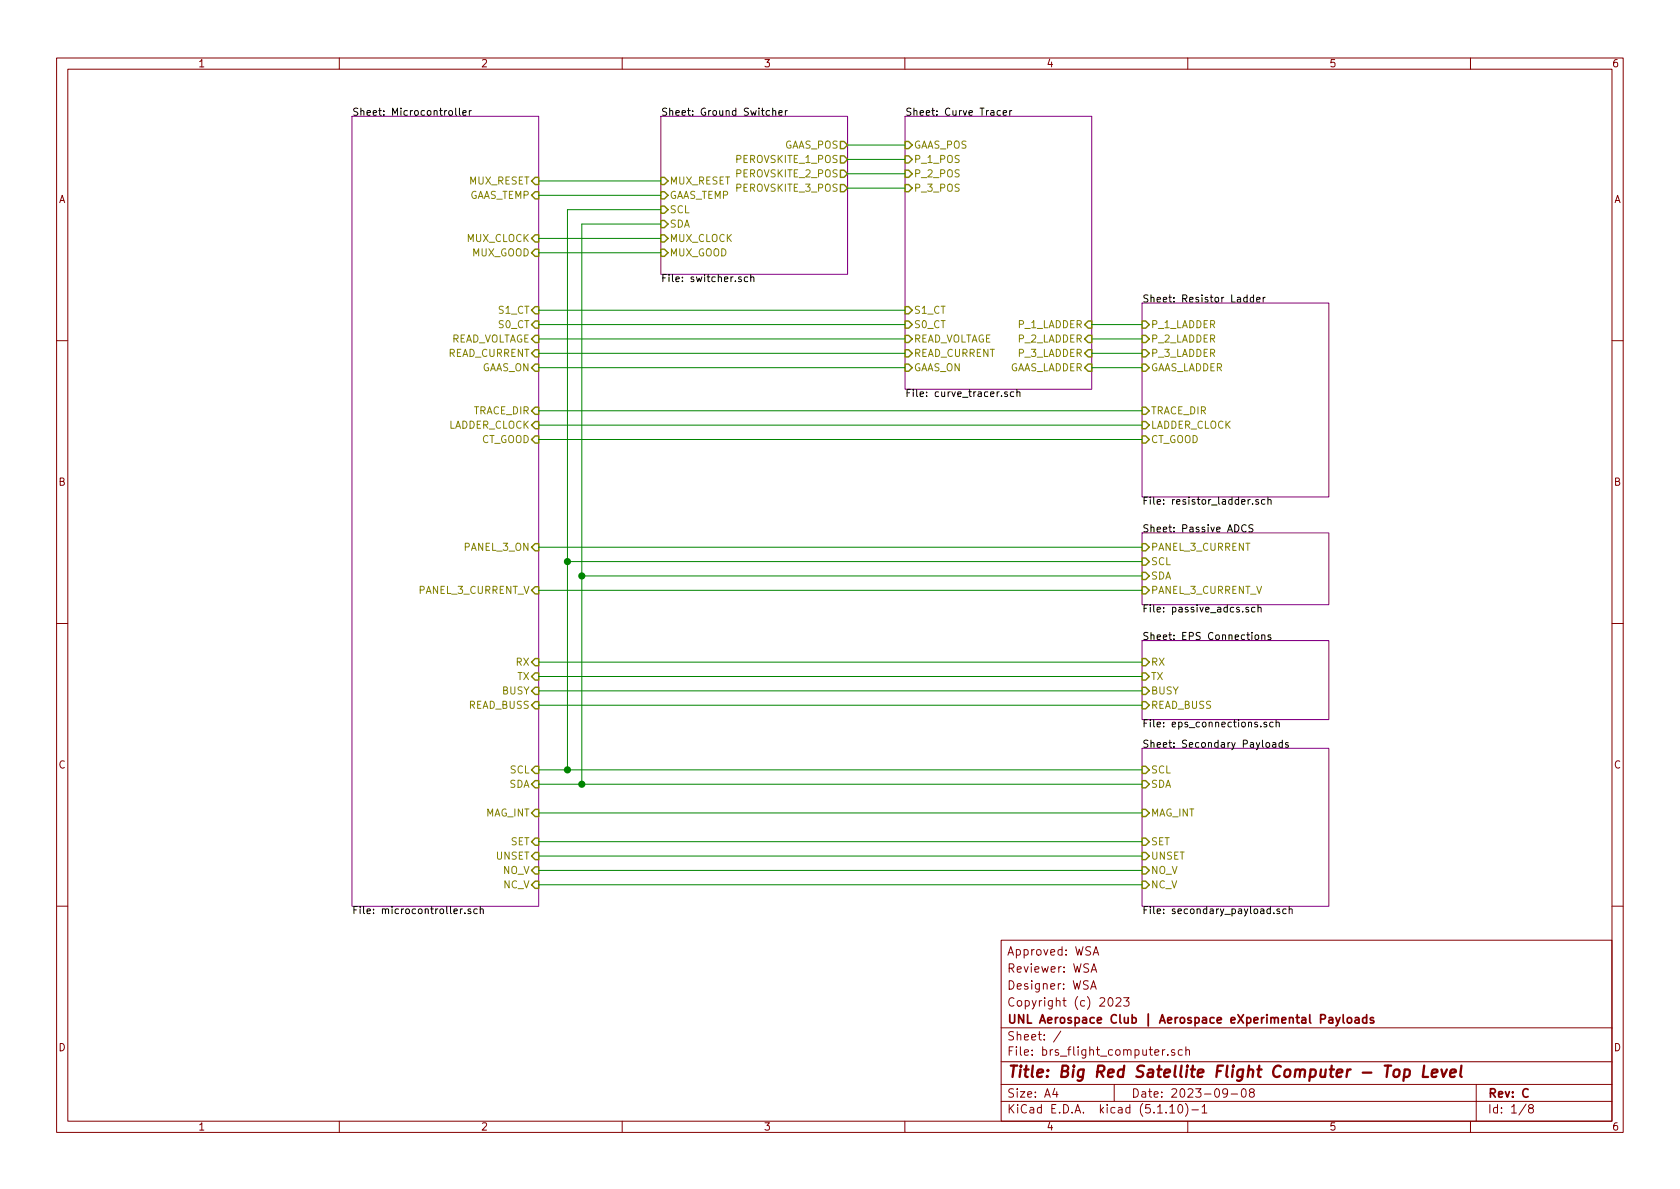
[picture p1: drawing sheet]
EESchema Schematic File Version 4
EELAYER 30 0
EELAYER END
$Descr A4 11693 8268
encoding utf-8
Sheet 1 8
Title "Big Red Satellite Flight Computer - Top Level"
Date "2023-09-08"
Rev "C"
Comp "UNL Aerospace Club | Aerospace eXperimental Payloads"
Comment1 "Copyright (c) 2023"
Comment2 "Designer: WSA"
Comment3 "Reviewer: WSA"
Comment4 "Approved: WSA"
$EndDescr
$Sheet
S 6300 800  1300 1900
U 64D8220D
F0 "Curve Tracer" 50
F1 "curve_tracer.sch" 50
F2 "GAAS_POS" I L 6300 1000 50 
F3 "GAAS_LADDER" I R 7600 2550 50 
F4 "GAAS_ON" I L 6300 2550 50 
F5 "P_1_POS" I L 6300 1100 50 
F6 "P_1_LADDER" I R 7600 2250 50 
F7 "P_2_POS" I L 6300 1200 50 
F8 "P_2_LADDER" I R 7600 2350 50 
F9 "P_3_POS" I L 6300 1300 50 
F10 "P_3_LADDER" I R 7600 2450 50 
F11 "READ_CURRENT" I L 6300 2450 50 
F12 "READ_VOLTAGE" I L 6300 2350 50 
F13 "S0_CT" I L 6300 2250 50 
F14 "S1_CT" I L 6300 2150 50 
$EndSheet
$Sheet
S 7950 3700 1300 500 
U 64D823E8
F0 "Passive ADCS" 50
F1 "passive_adcs.sch" 50
F2 "PANEL_3_CURRENT" I L 7950 3800 50 
F3 "SCL" I L 7950 3900 50 
F4 "SDA" I L 7950 4000 50 
F5 "PANEL_3_CURRENT_V" I L 7950 4100 50 
$EndSheet
$Sheet
S 7950 2100 1300 1350
U 64D82674
F0 "Resistor Ladder" 50
F1 "resistor_ladder.sch" 50
F2 "P_2_LADDER" I L 7950 2350 50 
F3 "P_3_LADDER" I L 7950 2450 50 
F4 "P_1_LADDER" I L 7950 2250 50 
F5 "GAAS_LADDER" I L 7950 2550 50 
F6 "LADDER_CLOCK" I L 7950 2950 50 
F7 "TRACE_DIR" I L 7950 2850 50 
F8 "CT_GOOD" I L 7950 3050 50 
$EndSheet
$Sheet
S 4600 800  1300 1100
U 64D827F9
F0 "Ground Switcher" 50
F1 "switcher.sch" 50
F2 "MUX_CLOCK" I L 4600 1650 50 
F3 "MUX_GOOD" I L 4600 1750 50 
F4 "PEROVSKITE_1_POS" O R 5900 1100 50 
F5 "PEROVSKITE_2_POS" O R 5900 1200 50 
F6 "PEROVSKITE_3_POS" O R 5900 1300 50 
F7 "GAAS_POS" O R 5900 1000 50 
F8 "SDA" I L 4600 1550 50 
F9 "SCL" I L 4600 1450 50 
F10 "GAAS_TEMP" I L 4600 1350 50 
F11 "MUX_RESET" I L 4600 1250 50 
$EndSheet
Wire Wire Line
	7950 2250 7600 2250
Wire Wire Line
	7600 2350 7950 2350
Wire Wire Line
	7950 2450 7600 2450
Wire Wire Line
	7600 2550 7950 2550
Wire Wire Line
	5900 1000 6300 1000
Wire Wire Line
	6300 1100 5900 1100
Wire Wire Line
	5900 1200 6300 1200
Wire Wire Line
	6300 1300 5900 1300
$Sheet
S 7950 4450 1300 550 
U 64D821F3
F0 "EPS Connections" 50
F1 "eps_connections.sch" 50
F2 "RX" I L 7950 4600 50 
F3 "TX" I L 7950 4700 50 
F4 "BUSY" I L 7950 4800 50 
F5 "READ_BUSS" I L 7950 4900 50 
$EndSheet
$Sheet
S 7950 5200 1300 1100
U 6685FD81
F0 "Secondary Payloads" 50
F1 "secondary_payload.sch" 50
F2 "SCL" I L 7950 5350 50 
F3 "SDA" I L 7950 5450 50 
F4 "MAG_INT" I L 7950 5650 50 
F5 "SET" I L 7950 5850 50 
F6 "UNSET" I L 7950 5950 50 
F7 "NO_V" I L 7950 6050 50 
F8 "NC_V" I L 7950 6150 50 
$EndSheet
Wire Wire Line
	4600 1350 3750 1350
Wire Wire Line
	3750 1650 4600 1650
Wire Wire Line
	4600 1750 3750 1750
Wire Wire Line
	3750 2150 6300 2150
Wire Wire Line
	6300 2250 3750 2250
Wire Wire Line
	3750 2350 6300 2350
Wire Wire Line
	6300 2450 3750 2450
Wire Wire Line
	3750 2550 6300 2550
Wire Wire Line
	3750 2850 7950 2850
Wire Wire Line
	3750 2950 7950 2950
Wire Wire Line
	7950 3050 3750 3050
Wire Wire Line
	3750 3800 7950 3800
Wire Wire Line
	3750 4600 7950 4600
Wire Wire Line
	3750 4700 7950 4700
Wire Wire Line
	7950 4800 3750 4800
Wire Wire Line
	3750 5350 3950 5350
Wire Wire Line
	7950 5450 4050 5450
Wire Wire Line
	3750 5650 7950 5650
Wire Wire Line
	4600 1450 3950 1450
Connection ~ 3950 5350
Wire Wire Line
	3950 5350 7950 5350
Wire Wire Line
	4600 1550 4050 1550
Wire Wire Line
	4050 1550 4050 4000
Connection ~ 4050 5450
Wire Wire Line
	4050 5450 3750 5450
Wire Wire Line
	7950 3900 3950 3900
Wire Wire Line
	3950 1450 3950 3900
Wire Wire Line
	7950 4000 4050 4000
Wire Wire Line
	7950 5850 3750 5850
Wire Wire Line
	3750 5950 7950 5950
Wire Wire Line
	7950 6050 3750 6050
Wire Wire Line
	3750 6150 7950 6150
Wire Wire Line
	3750 4900 7950 4900
$Sheet
S 2450 800  1300 5500
U 64AE160A
F0 "Microcontroller" 50
F1 "microcontroller.sch" 50
F2 "READ_CURRENT" I R 3750 2450 50 
F3 "READ_VOLTAGE" I R 3750 2350 50 
F4 "S0_CT" I R 3750 2250 50 
F5 "S1_CT" I R 3750 2150 50 
F6 "GAAS_ON" I R 3750 2550 50 
F7 "MUX_CLOCK" I R 3750 1650 50 
F8 "MUX_GOOD" I R 3750 1750 50 
F9 "GAAS_TEMP" I R 3750 1350 50 
F10 "LADDER_CLOCK" I R 3750 2950 50 
F11 "TRACE_DIR" I R 3750 2850 50 
F12 "CT_GOOD" I R 3750 3050 50 
F13 "PANEL_3_ON" I R 3750 3800 50 
F14 "SCL" I R 3750 5350 50 
F15 "SDA" I R 3750 5450 50 
F16 "BUSY" I R 3750 4800 50 
F17 "RX" I R 3750 4600 50 
F18 "TX" I R 3750 4700 50 
F19 "MAG_INT" I R 3750 5650 50 
F20 "SET" I R 3750 5850 50 
F21 "UNSET" I R 3750 5950 50 
F22 "NO_V" I R 3750 6050 50 
F23 "NC_V" I R 3750 6150 50 
F24 "READ_BUSS" I R 3750 4900 50 
F25 "PANEL_3_CURRENT_V" I R 3750 4100 50 
F26 "MUX_RESET" I R 3750 1250 50 
$EndSheet
Connection ~ 3950 3900
Connection ~ 4050 4000
Wire Wire Line
	3950 3900 3950 5350
Wire Wire Line
	4050 4000 4050 5450
Wire Wire Line
	7950 4100 3750 4100
Wire Wire Line
	4600 1250 3750 1250
$EndSCHEMATC
